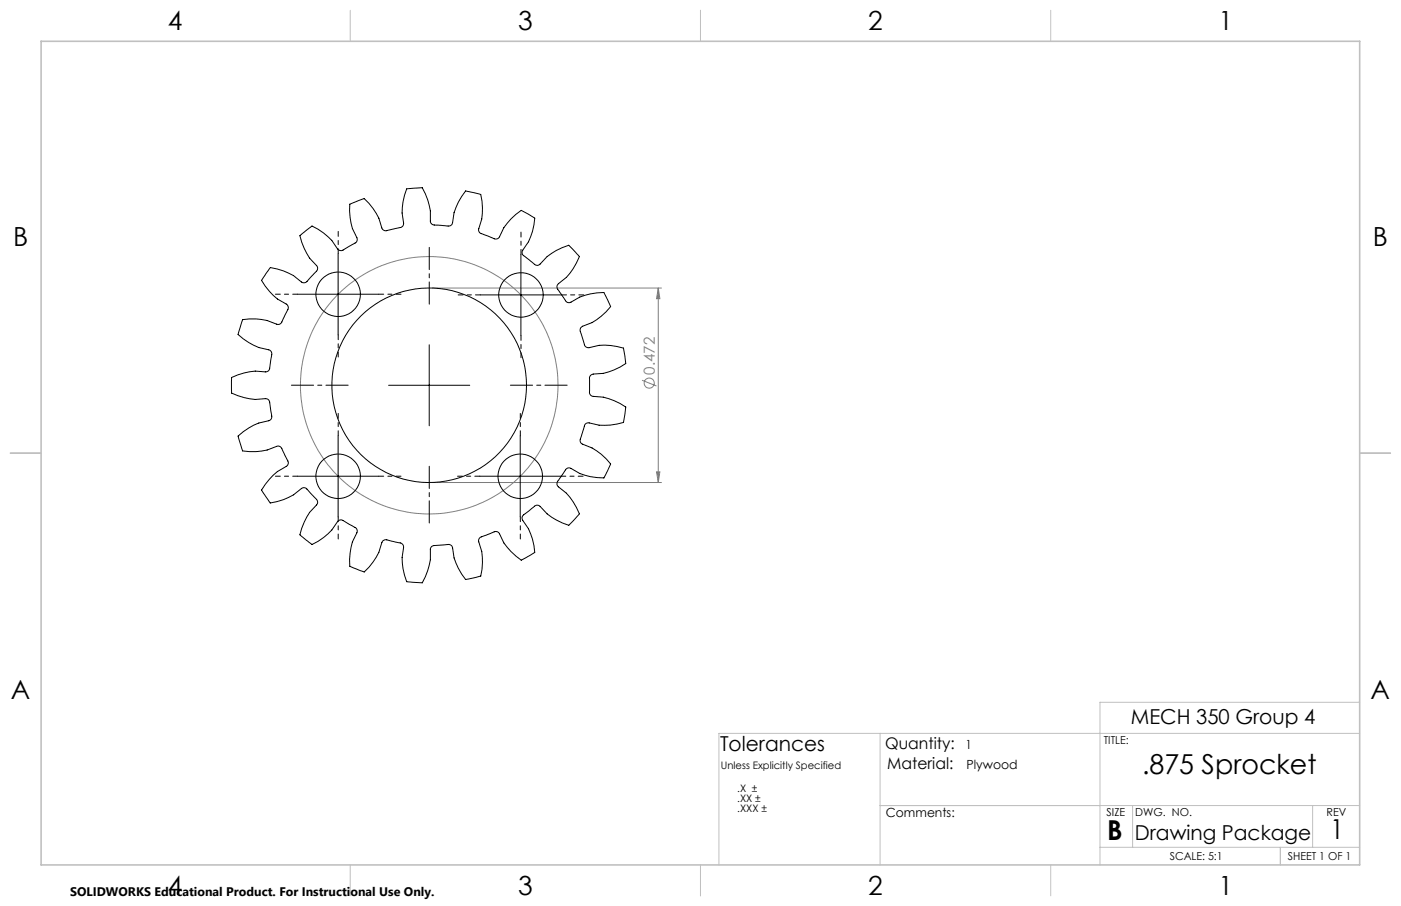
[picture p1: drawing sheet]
<svg xmlns="http://www.w3.org/2000/svg" width="432mm" height="279mm" viewBox="0 0 432 279" stroke-linecap="round" stroke-linejoin="round" font-family="sans-serif">
<g fill="none" stroke="#808080" stroke-width=".31">
<path d="M133.3 88.8h70.6M202.9 88.8l.5 3.3h-1zM202.9 88.8v60M197.9 117.3l4.4 1.7M133.3 148.8h70.6M202.4 145.5h1l-.5 3.3z"/>
<circle cx="132.3" cy="118.8" r="39.7"/>
<circle cx="200.1" cy="118.1" r="1.55"/>
</g>
<g fill="none" stroke="#c0c0c0" stroke-width=".31">
<path d="M108 3.2v9.5M215.9 3.2v9.5M323.8 3.2v9.5M3.1 139.7h9.6M419.1 139.7h9.5M419.1 216.6h-80.1v50.1M271.3 226.2v40.5M419.1 226.2h-197.5v40.5M271.3 248.4h147.8M349.1 248.4v12.9M404.6 248.4v12.9M108 266.7v9.6"/>
<path d="M215.9 266.7v9.6M323.8 266.7v9.6M339 261.3h80.1M394.6 261.3v5.4"/>
</g>
<path d="M12.7 12.7h406.4v254h-406.4z" fill="none" stroke="#c0c0c0" stroke-width=".5"/>
<path d="M132.3 93.8v-17.5M107.3 118.8h-17.5M157.3 118.8h17.5M132.3 143.8v17.5" fill="none" stroke="#000" stroke-width=".31" stroke-dasharray="15.2 1.3 1.3 1.3" stroke-dashoffset="8.4"/>
<g fill="none" stroke="#000" stroke-width=".31" stroke-dasharray="15.2 1.3 1.3 1.3" stroke-dashoffset="13.7">
<path d="M104.2 78.2v-6.8M160.6 78.4v-6.8M91.7 90.7h-6.8M116.7 90.7h6.9M148.1 90.9h-6.9M173.1 90.9h6.8M104.2 103.2v6.9M160.6 103.4v6.9M104.2 134.4v-6.9M160.4 134.4v-6.9M91.7 146.9h-6.8M104.2 159.4v6.8"/>
<path d="M116.7 146.9h6.9M147.9 146.9h-6.9M160.4 159.4v6.8M172.9 146.9h6.8"/>
</g>
<path d="M104.2 78.2v25.1M160.5 78.5v25M91.7 90.7h25M148.1 90.9h25M119.8 118.8h25M132.3 106.3v25M104.2 134.4v25M160.3 134.4v25M91.7 146.9h25M147.8 146.9h25.1" fill="none" stroke="#000" stroke-width=".31"/>
<path d="M202.9 88.8l.5 3.3h-1zM202.4 145.5h1l-.5 3.3z" fill="#808080"/>
<g fill="none" stroke="#000" stroke-width=".31">
<path d="M92.4 72.7l3.8-3a18.6 18.6 0 0 1 8.2 7.4 1.74 1.74 0 0 0 2.2-.5l1-.6a4.2 4.2 0 0 0 2.4-1.7v-1a17 17 0 0 1-2.2-10.3l4.5-1.8a18.2 18.2 0 0 1 5.6 9.5 1.92 1.92 0 0 0 2.3 .2l1.1-.3a4.7 4.7 0 0 0 2.9-.9l.2-.9a17.2 17.2 0 0 1 .9-10.6l4.8-.3a18.8 18.8 0 0 1 2.6 10.7 1.83 1.83 0 0 0 2.2 .8l1.1 .1a3.8 3.8 0 0 0 3.2-.2l.2-.4a18.1 18.1 0 0 1 4.1-10l4.7 1.1a18.3 18.3 0 0 1-.7 11l.1 .4a4.4 4.4 0 0 0 2.8 1.4 4.2 4.2 0 0 0 2.8 .9l.8-.7a17.4 17.4 0 0 1 6.7-8.1l4.1 2.4a18.7 18.7 0 0 1-3.9 10.3v.5a4.4 4.4 0 0 0 2.2 2.1 4.3 4.3 0 0 0 2.5 1.6l.9-.4a17.4 17.4 0 0 1 8.8-5.8l3.3 3.5a18.5 18.5 0 0 1-6.8 8.8 1.88 1.88 0 0 0 .7 2.2l.6 .8a4.5 4.5 0 0 0 1.9 2.4l1-.1a17.4 17.4 0 0 1 10.1-3l2.1 4.3a18.6 18.6 0 0 1-9 6.4 1.79 1.79 0 0 0 0 2.3l.3 1a4.6 4.6 0 0 0 1.2 2.8l.9 .2a16.8 16.8 0 0 1 10.6 .2l.7 4.7a18.5 18.5 0 0 1-10.5 3.4 1.81 1.81 0 0 0-.7 2.3v1a4.3 4.3 0 0 0 .3 3l.8 .4a17.4 17.4 0 0 1 10.1 3.3l-.7 4.8a19.2 19.2 0 0 1-11.1 .1 1.69 1.69 0 0 0-1.3 2l-.3 1a4.4 4.4 0 0 0-.6 2.9l.7 .7a17.3 17.3 0 0 1 8.6 6.1l-2.1 4.3a18.3 18.3 0 0 1-10.6-3.1 1.84 1.84 0 0 0-1.8 1.5l-.6 .8a4 4 0 0 0-1.4 2.7l.4 .8a17 17 0 0 1 6.5 8.4l-3.3 3.5a18.6 18.6 0 0 1-9.2-6.1 1.86 1.86 0 0 0-2.2 .9l-1.6 1.3a1.71 1.71 0 0 0-1.3 2.2 17.8 17.8 0 0 1 3.8 10.1l-4.1 2.4a18.7 18.7 0 0 1-7-8.6 1.82 1.82 0 0 0-2.4 .2l-.9 .4a4.1 4.1 0 0 0-2.8 1.4v.9a17.2 17.2 0 0 1 .6 10.6l-4.7 1a18.5 18.5 0 0 1-4.2-10.2 1.88 1.88 0 0 0-2.2-.5l-1.1 .1a3.8 3.8 0 0 0-3.2 .7l-.2 .4a17.8 17.8 0 0 1-2.5 10.5l-4.8-.3a18.9 18.9 0 0 1-.9-11 1.71 1.71 0 0 0-2.1-1.1l-2.1-.5a1.63 1.63 0 0 0-2.5 .5 16.9 16.9 0 0 1-5.4 9.1l-4.5-1.8a18.7 18.7 0 0 1 2.3-10.8l-.1-.4a4.2 4.2 0 0 0-2.4-1.8 4.3 4.3 0 0 0-2.8-1.3l-.8 .6a17 17 0 0 1-7.8 7l-3.8-3a18.8 18.8 0 0 1 5.4-9.6 1.85 1.85 0 0 0-1-2.1l-.8-.8a4.7 4.7 0 0 0-2.2-2l-.9 .3a17.3 17.3 0 0 1-9.6 4.4l-2.7-4a18.7 18.7 0 0 1 8-7.6 1.73 1.73 0 0 0-.4-2.3l-.5-.9a4.3 4.3 0 0 0-1.5-2.6h-.9a17.4 17.4 0 0 1-10.5 1.4l-1.4-4.6a18.3 18.3 0 0 1 9.9-5 1.84 1.84 0 0 0 .3-2.3l-.2-1a3.8 3.8 0 0 0-.9-3.1l-.5-.2a17.5 17.5 0 0 1-10.6-1.7v-4.8a18.7 18.7 0 0 1 10.9-1.8 1.85 1.85 0 0 0 1-2.1l.1-1.1a4.4 4.4 0 0 0 .2-3l-.8-.5a17.3 17.3 0 0 1-9.4-4.7l1.4-4.6a18.9 18.9 0 0 1 10.9 1.4 1.8 1.8 0 0 0 1.6-1.7l.4-.9a3.9 3.9 0 0 0 1.1-2.9l-.6-.7a16.7 16.7 0 0 1-7.6-7.3l2.7-4a18.8 18.8 0 0 1 10 4.7 1.84 1.84 0 0 0 2-1.2l1.5-1.6a1.67 1.67 0 0 0 .8-2.5 17.5 17.5 0 0 1-5.2-9.2z"/>
<circle cx="104.2" cy="90.7" r="6.9"/>
<circle cx="160.6" cy="90.9" r="6.9"/>
<circle cx="132.3" cy="118.8" r="30"/>
<circle cx="104.2" cy="146.9" r="6.9"/>
<circle cx="160.4" cy="146.9" r="6.9"/>
</g>
<g font-size="8.5">
<text x="352" y="238.8">.875 Sprocket</text>
<text x="341.3" y="259">B</text>
<text x="410" y="258.9">1</text>
</g>
<g font-size="8.1">
<text x="51.7" y="9.3">4</text>
<text x="159.7" y="9.3">3</text>
<text x="267.6" y="9.3">2</text>
<text x="375.6" y="9.3">1</text>
<text x="4" y="76">B</text>
<text x="423.1" y="76">B</text>
<text x="3.3" y="215.7">A</text>
<text x="422.4" y="215.7">A</text>
<text x="51.7" y="276">4</text>
<text x="159.7" y="276">3</text>
<text x="267.6" y="276">2</text>
<text x="375.6" y="276">1</text>
</g>
<g font-size="6.3">
<text x="348.5" y="223.4">MECH 350 Group 4</text>
<text x="221.9" y="231.8">Tolerances</text>
<text x="349.8" y="259">Drawing Package</text>
</g>
<g font-size="4.9">
<text x="272.8" y="230.9">Quantity:</text>
<text x="273.5" y="237">Material:</text>
</g>
<text font-size="4.7" fill="#808080" x="201.8" y="115.6" transform="rotate(-90 201.8 115.6)">0.472</text>
<g font-size="3.9">
<text x="297.5" y="230.9">1</text>
<text x="297.9" y="237">Plywood</text>
<text x="273" y="251.9">Comments:</text>
</g>
<text font-size="3.8" x="21.6" y="276.3">SOLIDWORKS Educational Product. For Instructional Use Only.</text>
<g font-size="3.4">
<text x="340.2" y="229.5">TITLE:</text>
<text x="341.1" y="251.6">SIZE</text>
<text x="349.9" y="251.6">DWG. NO.</text>
<text x="408.9" y="251.7">REV</text>
<text x="360.5" y="265.2">SCALE: 5:1</text>
<text x="396.9" y="265.2">SHEET 1 OF 1</text>
</g>
<g font-size="3.2">
<text x="222.2" y="237">Unless Explicitly Specified</text>
<text x="227.2" y="244.1">.X ±</text>
<text x="227.2" y="247.3">.XX ±</text>
<text x="227.2" y="250.4">.XXX ±</text>
</g>
</svg>
